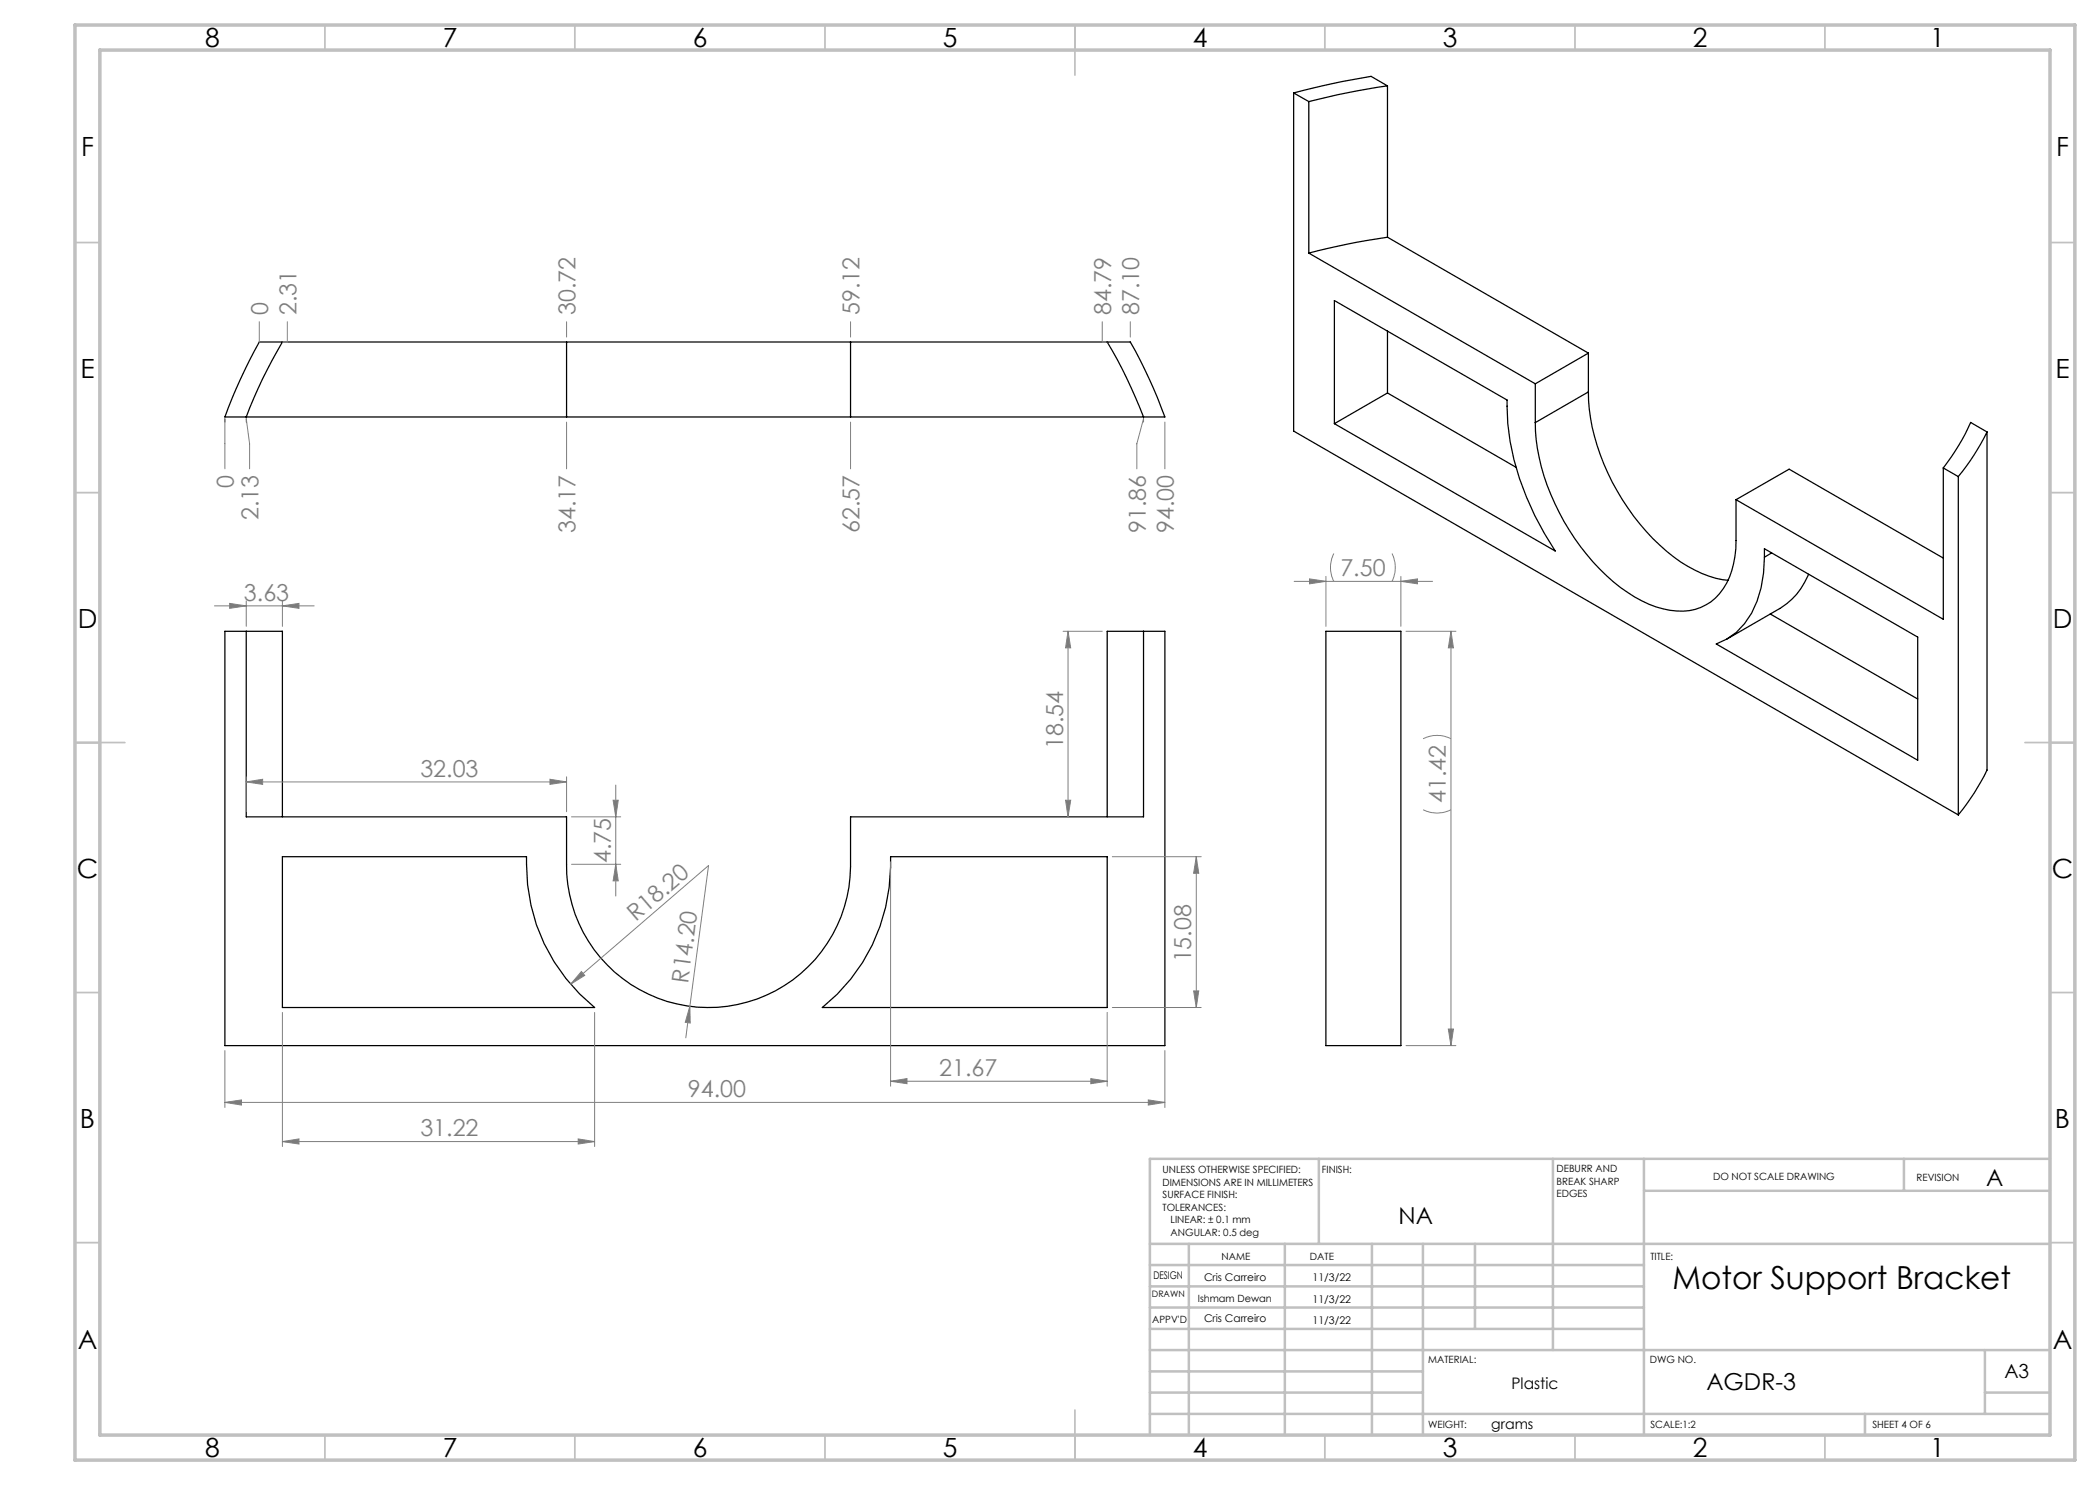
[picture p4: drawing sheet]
<svg xmlns="http://www.w3.org/2000/svg" width="420mm" height="297mm" viewBox="0 0 420 297" stroke-linecap="round" stroke-linejoin="round" font-family="sans-serif">
<g fill="none" stroke="#000" stroke-width=".25">
<path d="M258.7 18.6v67.6l133 76.8M258.7 18.6l3.1 1.7M277.5 17.2a147.8 147.8 0 0 0-15.7 3.1M277.5 17.2l-3.3-1.9a158.2 158.2 0 0 0-15.5 3.3M277.5 17.2v30.2M261.8 20.3v30.3M261.8 50.6l45.3 26.2M277.5 47.4a136.9 136.9 0 0 0-15.7 3.2M277.5 47.4l40.2 23.2M56.5 68.4a93.6 93.6 0 0 0-7.3 15M113.3 68.4h-61.4a105.1 105.1 0 0 0-6.9 15h68.3M113.3 68.4h56.8"/>
<path d="M113.3 68.4v15M170.1 68.4h56a100.4 100.4 0 0 1 6.9 15h-62.9M170.1 68.4v15M221.4 68.4a97.9 97.9 0 0 1 7.3 15M266.9 60.1l34.5 19.9a50.8 50.8 0 0 0 7.5 26.7l2.1 3.5-44.1-25.5zM277.5 66.2v12.4M277.5 78.6l-10.6 6.1M277.5 78.6l25.7 14.9M307.1 76.8v7.7M317.7 78.4a42 42 0 0 0 7.9 23.2 38 38 0 0 0 13.4 12.4 18.2 18.2 0 0 0 6.6 2.1M317.7 78.4l-10.6 6.1M317.7 70.6l-10.6 6.2"/>
<path d="M317.7 70.6v7.8M113.3 83.4h56.8M307.1 84.5a43.3 43.3 0 0 0 10.3 26.4 31.9 31.9 0 0 0 13.8 10.5 11.9 11.9 0 0 0 11-1 13.3 13.3 0 0 0 4.8-9.1l.2-3.2v-8.2M347.2 99.9l10.6-6.1 30.9 17.8M388.7 93.6v30.3l-41.5-24M388.7 93.6l3 1.7M391.7 95.3v67.7M397.4 86.4l-3.3-1.9a43.7 43.7 0 0 1-5.4 9.1M397.4 86.4a45.5 45.5 0 0 1-5.7 8.9M397.4 86.4v67.6a44.4 44.4 0 0 1-5.7 9M352.9 109.7l30.6 17.7v24.6l-40.2-23.2a13.3 13.3 0 0 0 8.1-8.5 28 28 0 0 0 1.5-10.6zM354.3 110.6l-1.4 .8"/>
<path d="M361.7 114.9a13.7 13.7 0 0 1-5.7 6.8l-10.7 6.1M49.2 126.3v37.1h64.1v9.5a28.4 28.4 0 0 0 28.2 28.6 28.4 28.4 0 0 0 28.6-28.1v-10h58.6v-37.1M49.2 126.3h7.3v37.1M49.2 126.3h-4.2v82.8h188v-82.8h-4.3M228.7 126.3h-7.3v37.1M265.2 126.3h15v82.8h-15zM354 122.8l29.5 17M56.5 171.3h48.8a36.6 36.6 0 0 0 13.6 30.2h-62.4zM178.1 171.3h43.3v30.2h-56.9a36.6 36.6 0 0 0 13.6-30.2z"/>
</g>
<g fill="none" stroke="#808080" stroke-width=".2">
<path d="M51.9 68.4h.1M51.9 64.3v4.1M57.5 64.3v4.1h-1M113.3 64.3v3.1M170.1 64.3v3.1M220.5 64.3v4.1h.9M226.1 64.3v3.1M45 83.7v10.1M49.2 84.4v-.7l.7 5.1v5M113.3 84.4v9.4M170.1 84.4v9.4M228.7 84.4v-.7l-1.3 5.1v5"/>
<path d="M233 84.4v9.4M258.8 116.3h27.7M261.9 115.8l3.3 .5-3.3 .5zM265.2 115.3v10M266.8 110.7a6.1 6.1 0 0 0 0 5.6M278.4 110.7a6.4 6.4 0 0 1 0 5.6M280.2 116.3l3.3-.5v1zM280.2 115.3v10M42.9 121.2h19.9M45.9 120.7l3.3 .5-3.3 .5zM49.2 120.2v5.1M56.5 121.2l3.3-.5v1z"/>
<path d="M56.5 120.2v5.1M212.6 126.3h7.9M213.6 126.3l.5 3.3h-1zM213.6 126.3v37.1M281.2 126.3h10M290.2 126.3l.5 3.3h-1zM290.2 126.3v82.8M49.2 156.4l3.3-.5v1zM49.2 155.4v6.9M49.2 156.4h64.1M110 155.9l3.3 .5-3.3 .5zM113.3 155.4v6.9"/>
<path d="M123.2 157v22.2M284.6 147.7a6.1 6.1 0 0 1 5.6 0M114.3 172.9h9.8M114.3 163.4h9.8M122.6 160.1h1l-.4 3.3zM123.2 172.9l.4 3.3h-1zM178.1 172.4v44.8M213.1 160.1h1l-.5 3.3zM222.5 171.3h17.7M239.3 171.3l.4 3.4h-1zM239.3 171.3v30.2M284.6 162a6.1 6.1 0 0 0 5.6 0"/>
<path d="M114.1 196.8l27.6-23.7-3.7 28.2M116.3 194.3l.6 .8-2.8 1.7zM238.7 198.2h1l-.4 3.3zM45 210.1v11.4M56.5 202.5v26.8M118.9 202.5v26.8M138 201.3v3.3l-.9-.1zM138 201.3l-.8 6.3M178.1 216.2l3.3-.5v1zM178.1 216.2h43.3M218.2 215.7l3.2 .5-3.2 .5zM221.4 202.5v14.7"/>
<path d="M222.5 201.5h17.7M229.7 220l3.3 .5-3.3 .5zM233 210.1v11.4M281.2 209.1h10M289.7 205.8h1l-.5 3.3zM45 220.5l3.3-.5v1zM45 220.5h188M56.5 228.3l3.3-.5v1zM56.5 228.3h62.4M115.6 227.8l3.3 .5-3.3 .5z"/>
</g>
<g fill="none" stroke="#c0c0c0" stroke-width=".35">
<path d="M65 5v5M115 5v5M165 5v5M215 5v10M265 5v5M315 5v5M365 5v5M15 48.5h5M410 48.5h5M15 98.5h5M410 98.5h5M15 148.5h10"/>
<path d="M405 148.5h10M15 198.5h5M410 198.5h5M15 248.5h5M410 248.5h5M65 287v5M115 287v5M165 287v5M215 282v10M265 287v5M315 287v5M365 287v5"/>
</g>
<g fill="none" stroke="#c0c0c0" stroke-width=".5">
<path d="M263.8 231.8v17M310.6 231.8v38.2M328.8 231.8v55.2M328.8 238.2h81.2M380.8 231.8v6.4M410 231.8h-180v55.2M230 248.8h180M230 257.3h98.8M230 253h98.8M237.8 248.8v38.2M257 248.8v38.2M274.4 248.8v38.2"/>
<path d="M284.6 248.8v38.2M295 248.8v17M230 265.8h98.8M230 261.5h98.8M230 278.5h54.6M230 274.3h54.6M230 270h180M397 278.5h13M397 270v12.8M230 282.8h180M373 282.8v4.2"/>
</g>
<path d="M15 5h400v287h-400zM20 10h390v277h-390z" fill="none" stroke="#c0c0c0" stroke-width=".7"/>
<g fill="#808080">
<path d="M116.3 194.3l.6 .8-2.8 1.7z"/>
<path d="M138 201.3v3.3l-.9-.1z"/>
<path d="M110 155.9l3.3 .5-3.3 .5zM49.2 156.4l3.3-.5v1zM56.5 121.2l3.3-.5v1zM45.9 120.7l3.3 .5-3.3 .5z"/>
<path d="M56.5 228.3l3.3-.5v1zM115.6 227.8l3.3 .5-3.3 .5zM261.9 115.8l3.3 .5-3.3 .5zM280.2 116.3l3.3-.5v1z"/>
<path d="M45 220.5l3.3-.5v1zM229.7 220l3.3 .5-3.3 .5z"/>
<path d="M218.2 215.7l3.2 .5-3.2 .5zM178.1 216.2l3.3-.5v1z"/>
<path d="M213.1 160.1h1l-.5 3.3zM213.6 126.3l.5 3.3h-1zM123.2 172.9l.4 3.3h-1zM122.6 160.1h1l-.4 3.3zM238.7 198.2h1l-.4 3.3zM239.3 171.3l.4 3.4h-1zM289.7 205.8h1l-.5 3.3zM290.2 126.3l.5 3.3h-1z"/>
</g>
<text font-size="6.3" x="334.5" y="257.7">Motor Support Bracket</text>
<g font-size="5.3">
<text x="41" y="9.5">8</text>
<text x="88.5" y="9.5">7</text>
<text x="138.5" y="9.5">6</text>
<text x="188.5" y="9.5">5</text>
<text x="238.5" y="9.5">4</text>
<text x="288.5" y="9.5">3</text>
<text x="338.5" y="9.5">2</text>
<text x="386" y="9.5">1</text>
<text x="16.2" y="31.2">F</text>
<text x="411.2" y="31.2">F</text>
<text x="16.1" y="75.5">E</text>
<text x="411.1" y="75.5">E</text>
<text x="15.5" y="125.5">D</text>
<text x="410.5" y="125.5">D</text>
<text x="15.4" y="175.5">C</text>
<text x="410.4" y="175.5">C</text>
<text x="16" y="225.5">B</text>
<text x="411" y="225.5">B</text>
<text x="15.5" y="269.7">A</text>
<text x="410.5" y="269.7">A</text>
<text x="41" y="291.5">8</text>
<text x="88.5" y="291.5">7</text>
<text x="138.5" y="291.5">6</text>
<text x="188.5" y="291.5">5</text>
<text x="238.5" y="291.5">4</text>
<text x="288.5" y="291.5">3</text>
<text x="338.5" y="291.5">2</text>
<text x="386" y="291.5">1</text>
</g>
<g font-size="4.7" fill="#808080">
<text x="53.7" y="63" transform="rotate(-90 53.7 63)">0</text>
<text x="59.3" y="63" transform="rotate(-90 59.3 63)">2.31</text>
<text x="115.1" y="63" transform="rotate(-90 115.1 63)">30.72</text>
<text x="171.9" y="63" transform="rotate(-90 171.9 63)">59.12</text>
<text x="222.2" y="63" transform="rotate(-90 222.2 63)">84.79</text>
<text x="227.9" y="63" transform="rotate(-90 227.9 63)">87.10</text>
<text x="46.8" y="97.6" transform="rotate(-90 46.8 97.6)">0</text>
<text x="51.7" y="104.1" transform="rotate(-90 51.7 104.1)">2.13</text>
<text x="115.1" y="106.7" transform="rotate(-90 115.1 106.7)">34.17</text>
<text x="171.9" y="106.7" transform="rotate(-90 171.9 106.7)">62.57</text>
<text x="229.1" y="106.7" transform="rotate(-90 229.1 106.7)">91.86</text>
<text x="234.8" y="106.7" transform="rotate(-90 234.8 106.7)">94.00</text>
<text x="268.1" y="115.2">7.50</text>
<text x="48.8" y="120.1">3.63</text>
<text x="212.6" y="149.8" transform="rotate(-90 212.6 149.8)">18.54</text>
<text x="84.1" y="155.3">32.03</text>
<text x="289.2" y="160.6" transform="rotate(-90 289.2 160.6)">41.42</text>
<text x="122.1" y="172.7" transform="rotate(-90 122.1 172.7)">4.75</text>
<text x="127.1" y="184.4" transform="rotate(-41 127.1 184.4)">R18.20</text>
<text x="137.6" y="196.7" transform="rotate(-82 137.6 196.7)">R14.20</text>
<text x="238.3" y="192.5" transform="rotate(-90 238.3 192.5)">15.08</text>
<text x="187.9" y="215.2">21.67</text>
<text x="137.6" y="219.5">94.00</text>
<text x="84.1" y="227.3">31.22</text>
</g>
<g font-size="4.7">
<text x="397.3" y="237.3">A</text>
<text x="279.7" y="244.8">NA</text>
<text x="341.3" y="278.1">AGDR-3</text>
</g>
<text font-size="3.9" x="400.9" y="275.5">A3</text>
<text font-size="3.2" x="302.3" y="277.9">Plastic</text>
<text font-size="2.8" x="298.3" y="285.7">grams</text>
<g font-size="2.1">
<text x="230.7" y="255.9">DESIGN</text>
<text x="240.8" y="256.3">Cris Carreiro</text>
<text x="262.5" y="256.1">11/3/22</text>
<text x="262.5" y="260.5">11/3/22</text>
<text x="240.8" y="264.5">Cris Carreiro</text>
<text x="262.5" y="264.8">11/3/22</text>
</g>
<g font-size="2">
<text x="232.5" y="234.6">UNLESS OTHERWISE SPECIFIED:</text>
<text x="232.5" y="237.1">DIMENSIONS ARE IN MILLIMETERS</text>
<text x="232.5" y="239.6">SURFACE FINISH:</text>
<text x="264.4" y="234.6">FINISH:</text>
<text x="311.3" y="234.5">DEBURR AND</text>
<text x="311.3" y="237">BREAK SHARP</text>
<text x="311.3" y="239.5">EDGES</text>
<text x="342.6" y="236">DO NOT SCALE DRAWING</text>
<text x="383.3" y="236.2">REVISION</text>
<text x="232.5" y="242.1">TOLERANCES:</text>
<text x="234.1" y="244.6">LINEAR: ± 0.1 mm</text>
<text x="234.1" y="247.1">ANGULAR: 0.5 deg</text>
<text x="244.3" y="252">NAME</text>
<text x="262" y="252">DATE</text>
<text x="330.1" y="251.9">TITLE:</text>
<text x="239.6" y="260.5">Ishmam Dewan</text>
<text x="230.5" y="264.6">APPV'D</text>
<text x="285.6" y="272.5">MATERIAL:</text>
<text x="330" y="272.5">DWG NO.</text>
<text x="285.6" y="285.5">WEIGHT:</text>
<text x="330.1" y="285.6">SCALE:1:2</text>
<text x="374.5" y="285.6">SHEET 4 OF 6</text>
</g>
<text font-size="1.8" x="230.4" y="259.3">DRAWN</text>
</svg>
